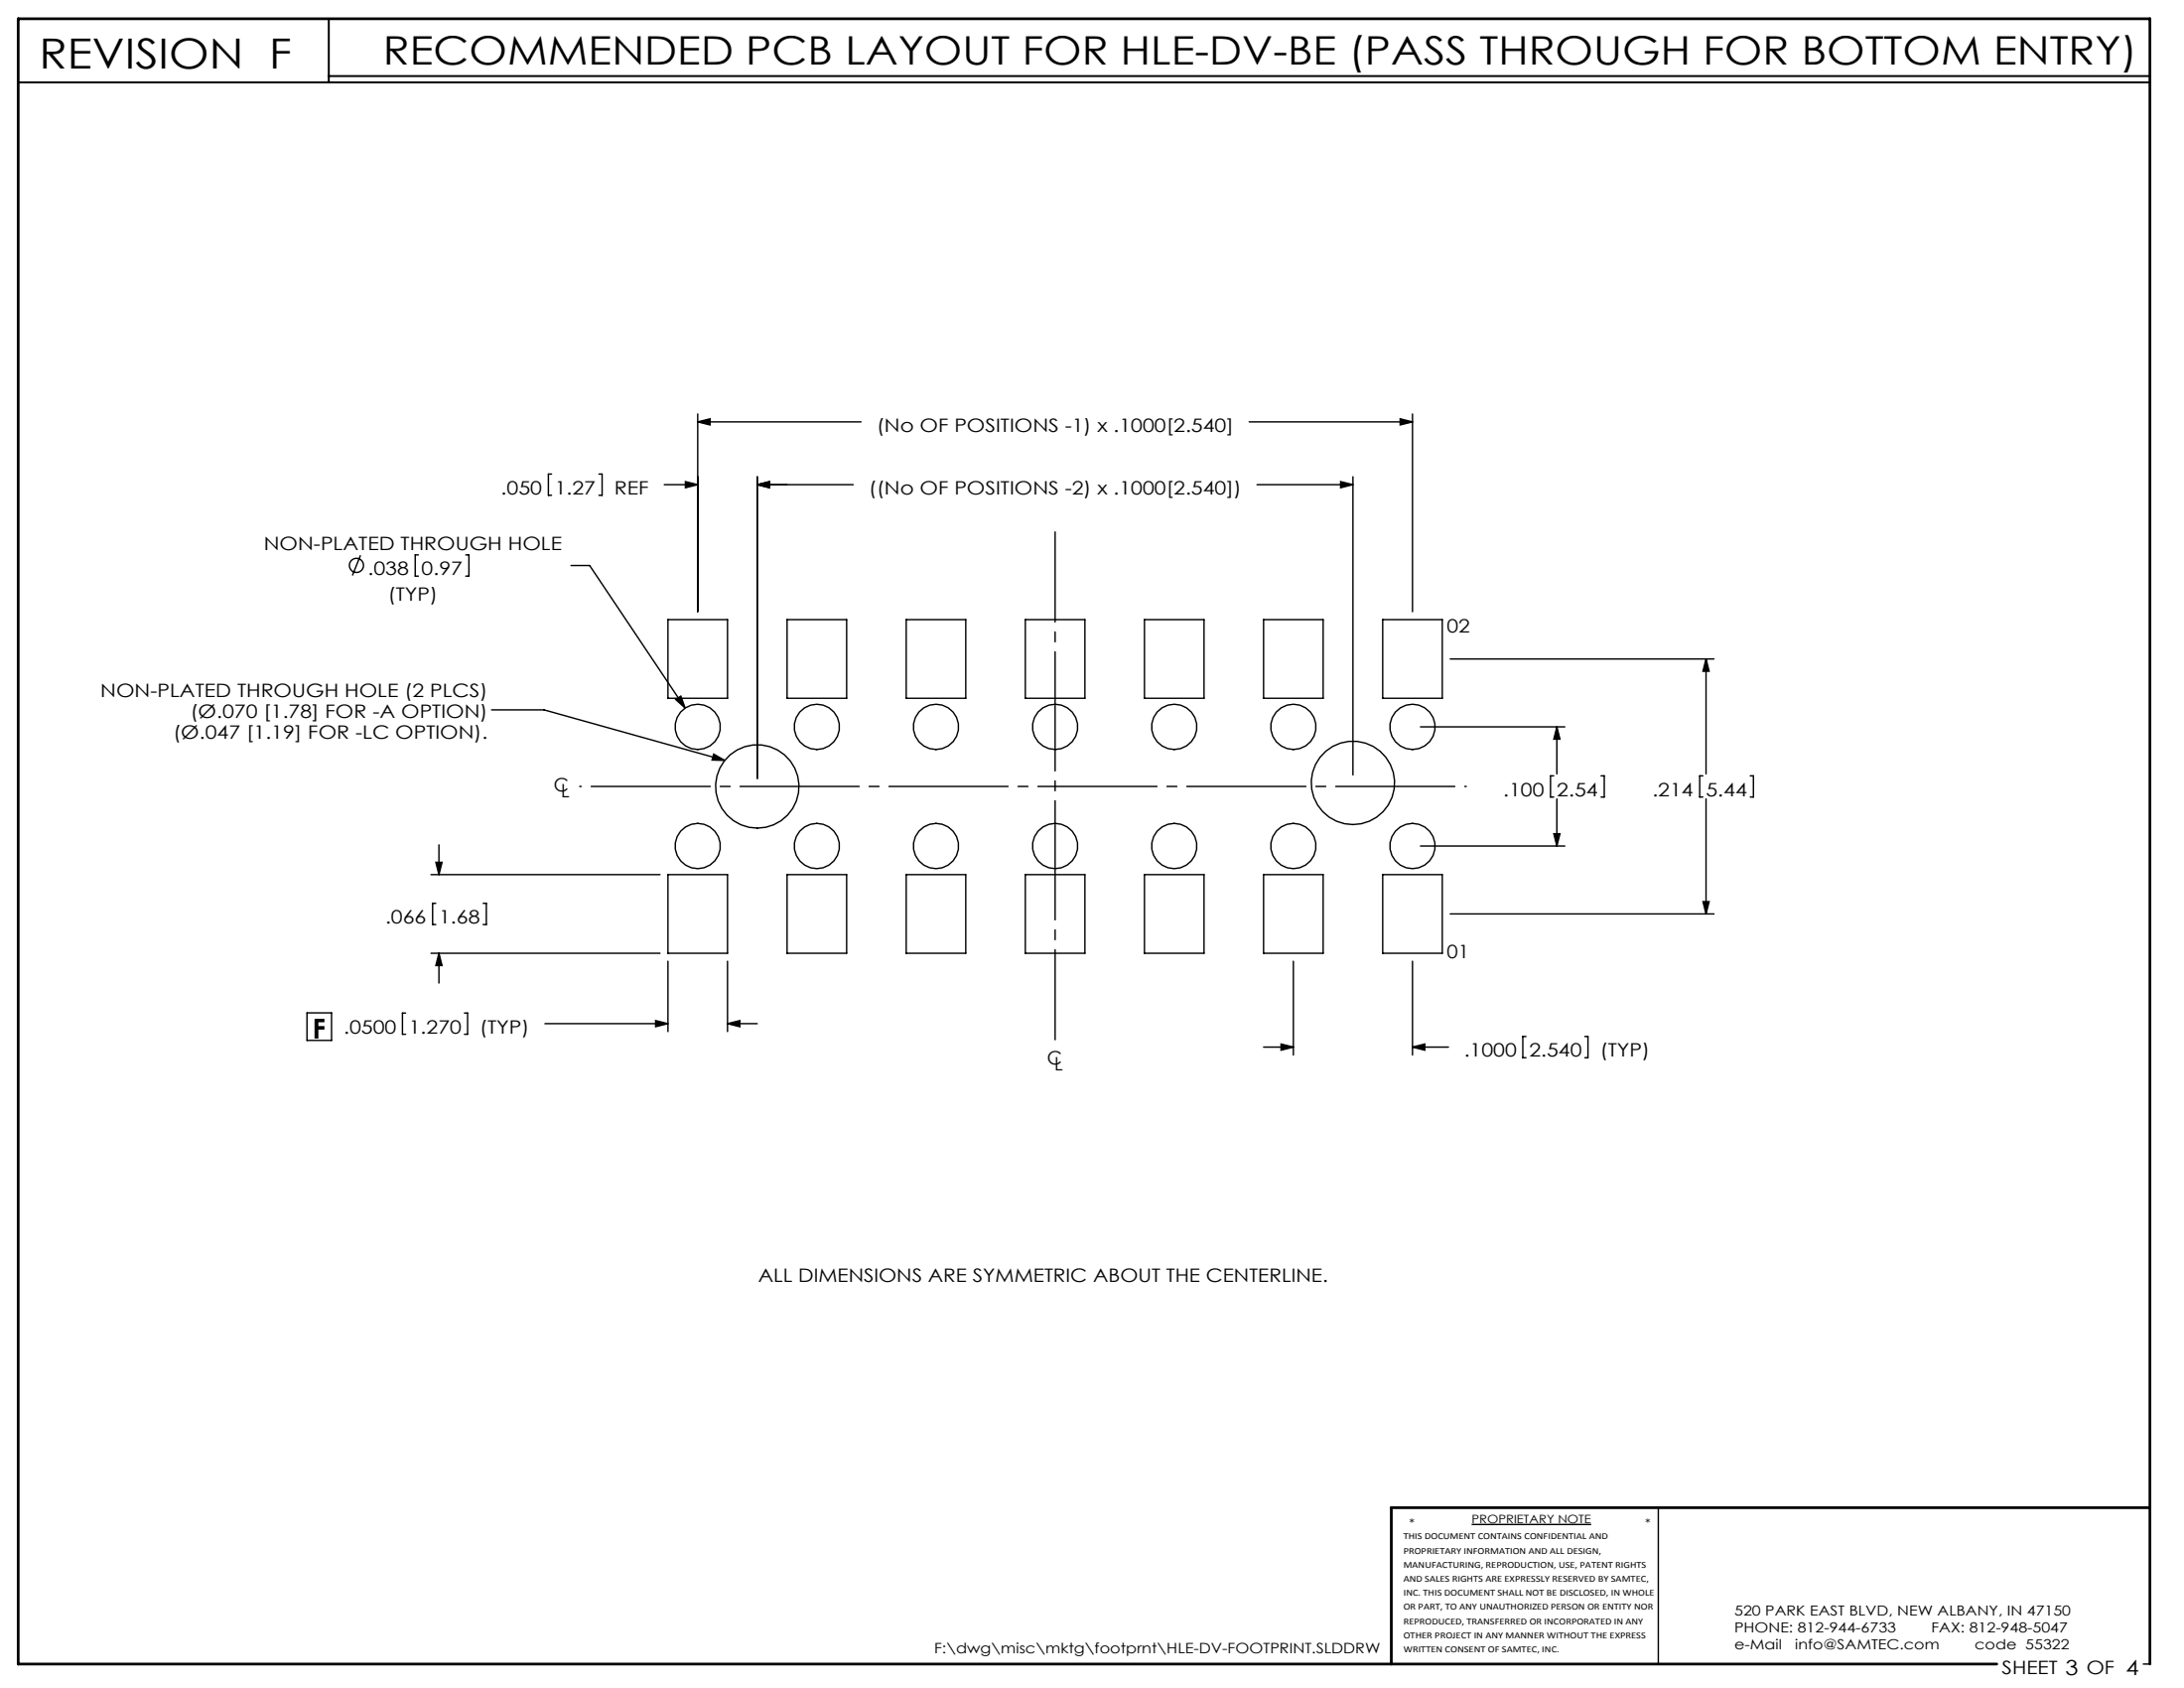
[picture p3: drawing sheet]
<svg xmlns="http://www.w3.org/2000/svg" width="279mm" height="216mm" viewBox="0 0 279 216" stroke-linecap="round" stroke-linejoin="round" font-family="sans-serif">
<g fill="none" stroke="#000" stroke-width=".18">
<path d="M89.3 54l1.5-.4v.8zM89.3 52.9v25.3M89.3 54h20.9M159.8 54h20.9M179.1 53.6l1.6 .4-1.6 .4zM180.7 52.9v25.3M46.1 71l-1 2.6M53.5 71h-.4v2.7h.4M59.6 71h.4v2.7h-.4M70.6 60.6h-.4v2.7h.4M73 72.3h2.4l12.2 18.3M76.6 60.6h.4v2.7h-.4"/>
<path d="M85 62h4.3M85.5 79.3h7.6v10h-7.6zM87.7 61.6l1.6 .4-1.6 .4zM96.9 62l1.6-.4v.8zM96.9 61v38.6M96.9 62h3.8M96.9 62h12.3M100.7 79.3h7.6v10h-7.6zM115.9 79.3h7.7v10h-7.7zM131.2 79.3h7.6v10h-7.6zM146.4 79.3h7.6v10h-7.6zM160.8 62h12.3"/>
<path d="M161.7 79.3h7.6v10h-7.6zM171.5 61.6l1.6 .4-1.6 .4zM173.1 61v38.1M176.9 79.3h7.6v10h-7.6zM62.9 90.8h6.7l23.1 6.5M86.4 89.5l.7-.5 .5 1.6zM91.3 96.5l1.4 .8-1.6-.1zM181.7 93h18.5M185.5 84.3h33.8M198.8 99.2h-.4v2.7h.4M199.2 93l.4 1.5h-.8zM199.2 93v6"/>
<path d="M204.8 99.2h.4v2.7h-.4M217.8 99.2h-.4v2.7h.4M218.3 84.3l.3 1.6h-.7zM218.3 84.3v14.7M223.9 99.2h.4v2.7h-.4M55.1 111.9h29.3M55.7 115.5h-.4v2.8h.4M55.8 110.3h.7l-.3 1.6zM56.2 108.1v3.8M61.8 115.5h.4v2.8h-.4M85.5 111.9h7.6v10h-7.6zM100.7 111.9h7.6v10h-7.6z"/>
<path d="M115.9 111.9h7.7v10h-7.7zM131.2 111.9h7.6v10h-7.6zM146.4 111.9h7.6v10h-7.6zM161.7 111.9h7.6v10h-7.6zM176.9 111.9h7.6v10h-7.6zM181.7 108.2h18.5M185.5 116.9h33.8M198.8 106.6h.8l-.4 1.6zM199.2 102.2v6M217.9 115.3h.7l-.3 1.6zM218.3 102.2v14.7M39.3 129.6h3.1v3.5h-3.1z"/>
<path d="M51.9 129.6h-.4v2.7h.4M55.1 121.9h29.3M56.2 121.9v3.8M56.2 121.9l.3 1.6h-.7zM59.4 129.6h.4v2.7h-.4M69.7 130.9h15.8M83.9 130.5l1.6 .4-1.6 .4zM85.5 122.9v9M93.1 130.9l1.5-.4v.8zM93.1 122.9v9M93.1 130.9h3.8M161.7 133.9h3.8"/>
<path d="M163.9 133.5l1.6 .4-1.6 .4zM165.5 122.9v12M180.7 133.9l1.6-.4v.8zM180.7 122.9v12M180.7 133.9h4.6M195.2 132.6h-.4v2.7h.4M202.7 132.6h.4v2.7h-.4M188.3 195h15.3M212.2 192.8v20M274.2 212.8h.8"/>
<circle cx="45.6" cy="72.3" r=".9"/>
<circle cx="89.3" cy="93" r="2.9"/>
<circle cx="104.5" cy="93" r="2.9"/>
<circle cx="119.7" cy="93" r="2.9"/>
<circle cx="135" cy="93" r="2.9"/>
<circle cx="150.2" cy="93" r="2.9"/>
<circle cx="165.5" cy="93" r="2.9"/>
<circle cx="180.7" cy="93" r="2.9"/>
<circle cx="89.3" cy="108.2" r="2.9"/>
<circle cx="96.9" cy="100.6" r="5.3"/>
<circle cx="104.5" cy="108.2" r="2.9"/>
<circle cx="119.7" cy="108.2" r="2.9"/>
<circle cx="135" cy="108.2" r="2.9"/>
<circle cx="150.2" cy="108.2" r="2.9"/>
<circle cx="165.5" cy="108.2" r="2.9"/>
<circle cx="173.1" cy="100.1" r="5.3"/>
<circle cx="180.7" cy="108.2" r="2.9"/>
</g>
<path d="M2.3 10.5h272.7M42.1 2.4v8.1M42.1 9.7h232.9" fill="none" stroke="#000" stroke-width=".25"/>
<path d="M275 192.8h-97v20M255.5 212.8h-253.2v-210.4h272.7v210.4" fill="none" stroke="#000" stroke-width=".35"/>
<path d="M74.2 100.6h113.4" fill="none" stroke="#000" stroke-width=".18" stroke-dasharray="15.2 1.3 1.3 1.3" stroke-dashoffset="-1.5"/>
<path d="M135 68v65" fill="none" stroke="#000" stroke-width=".18" stroke-dasharray="15.2 1.3 1.3 1.3" stroke-dashoffset="3.7"/>
<g fill="#000">
<path d="M91.3 96.5l1.4 .8-1.6-.1z"/>
<path d="M89.3 54l1.5-.4v.8zM179.1 53.6l1.6 .4-1.6 .4zM163.9 133.5l1.6 .4-1.6 .4zM180.7 133.9l1.6-.4v.8zM218.3 84.3l.3 1.6h-.7zM217.9 115.3h.7l-.3 1.6zM87.7 61.6l1.6 .4-1.6 .4zM96.9 62l1.6-.4v.8z"/>
<path d="M83.9 130.5l1.6 .4-1.6 .4zM93.1 130.9l1.5-.4v.8zM55.8 110.3h.7l-.3 1.6zM56.2 121.9l.3 1.6h-.7zM96.9 62l1.6-.4v.8zM171.5 61.6l1.6 .4-1.6 .4zM199.2 93l.4 1.5h-.8zM198.8 106.6h.8l-.4 1.6zM86.4 89.5l1.2 1.1-.5-1.6z"/>
</g>
<text font-size="5.3" x="5" y="8.8">REVISION F</text>
<text font-size="5" x="49" y="8.2">RECOMMENDED PCB LAYOUT FOR HLE-DV-BE (PASS THROUGH FOR BOTTOM ENTRY)</text>
<text font-size="3.5" x="40" y="132.8">F</text>
<g font-size="2.4">
<text x="112.1" y="55.2">(No OF POSITIONS -1) x .1000[2.540]</text>
<text x="64.1" y="63.3">.050</text>
<text x="71" y="63.3">1.27</text>
<text x="78.6" y="63.3">REF</text>
<text x="111.1" y="63.3">((No OF POSITIONS -2) x .1000[2.540])</text>
<text x="33.8" y="70.4">NON-PLATED THROUGH HOLE</text>
<text x="47.1" y="73.6">.038</text>
<text x="49.6" y="76.8">(TYP)</text>
<text x="53.9" y="73.6">0.97</text>
<text x="185.1" y="80.9">02</text>
<text x="12.9" y="89.1">NON-PLATED THROUGH HOLE (2 PLCS)</text>
<text x="22.2" y="94.4">(Ø.047 [1.19] FOR -LC OPTION).</text>
<text x="24.4" y="91.8">(Ø.070 [1.78] FOR -A OPTION)</text>
<text x="70.8" y="101.2">C</text>
<text x="71.8" y="102">L</text>
<text x="192.3" y="101.9">.100</text>
<text x="199.2" y="101.9">2.54</text>
<text x="211.4" y="101.9">.214</text>
<text x="218.2" y="101.9">5.44</text>
<text x="49.3" y="118.2">.066</text>
<text x="56.2" y="118.2">1.68</text>
<text x="185.1" y="122.6">01</text>
<text x="44" y="132.2">.0500</text>
<text x="52.3" y="132.2">1.270</text>
<text x="61.4" y="132.2">(TYP)</text>
<text x="133.9" y="136.1">C</text>
<text x="134.9" y="136.9">L</text>
<text x="187.3" y="135.2">.1000</text>
<text x="195.6" y="135.2">2.540</text>
<text x="204.7" y="135.2">(TYP)</text>
<text x="97" y="163.9">ALL DIMENSIONS ARE SYMMETRIC ABOUT THE CENTERLINE.</text>
<text x="256.1" y="214.1">SHEET 3 OF 4</text>
</g>
<g font-size="1.8">
<text x="221.9" y="206.6">520 PARK EAST BLVD, NEW ALBANY, IN 47150</text>
<text x="221.9" y="208.8">PHONE: 812-944-6733</text>
<text x="247.1" y="208.8">FAX: 812-948-5047</text>
<text x="119.5" y="211.5">F:\dwg\misc\mktg\footprnt\HLE-DV-FOOTPRINT.SLDDRW</text>
<text x="221.9" y="210.9">e-Mail</text>
<text x="229.6" y="210.9">info@SAMTEC.com</text>
<text x="252.6" y="210.9">code 55322</text>
</g>
<g font-size="1.5">
<text x="180.3" y="195.3">*</text>
<text x="188.3" y="194.9">PROPRIETARY NOTE</text>
<text x="210.5" y="195.3">*</text>
</g>
<g font-size="1.2">
<text x="179.5" y="196.9">THIS DOCUMENT CONTAINS CONFIDENTIAL AND</text>
<text x="179.5" y="198.7">PROPRIETARY INFORMATION AND ALL DESIGN,</text>
<text x="179.5" y="200.5">MANUFACTURING, REPRODUCTION, USE, PATENT RIGHTS</text>
<text x="179.5" y="202.3">AND SALES RIGHTS ARE EXPRESSLY RESERVED BY SAMTEC,</text>
<text x="179.5" y="204.1">INC. THIS DOCUMENT SHALL NOT BE DISCLOSED, IN WHOLE</text>
<text x="179.5" y="205.9">OR PART, TO ANY UNAUTHORIZED PERSON OR ENTITY NOR</text>
<text x="179.5" y="207.7">REPRODUCED, TRANSFERRED OR INCORPORATED IN ANY</text>
<text x="179.5" y="209.5">OTHER PROJECT IN ANY MANNER WITHOUT THE EXPRESS</text>
<text x="179.5" y="211.3">WRITTEN CONSENT OF SAMTEC, INC.</text>
</g>
</svg>
